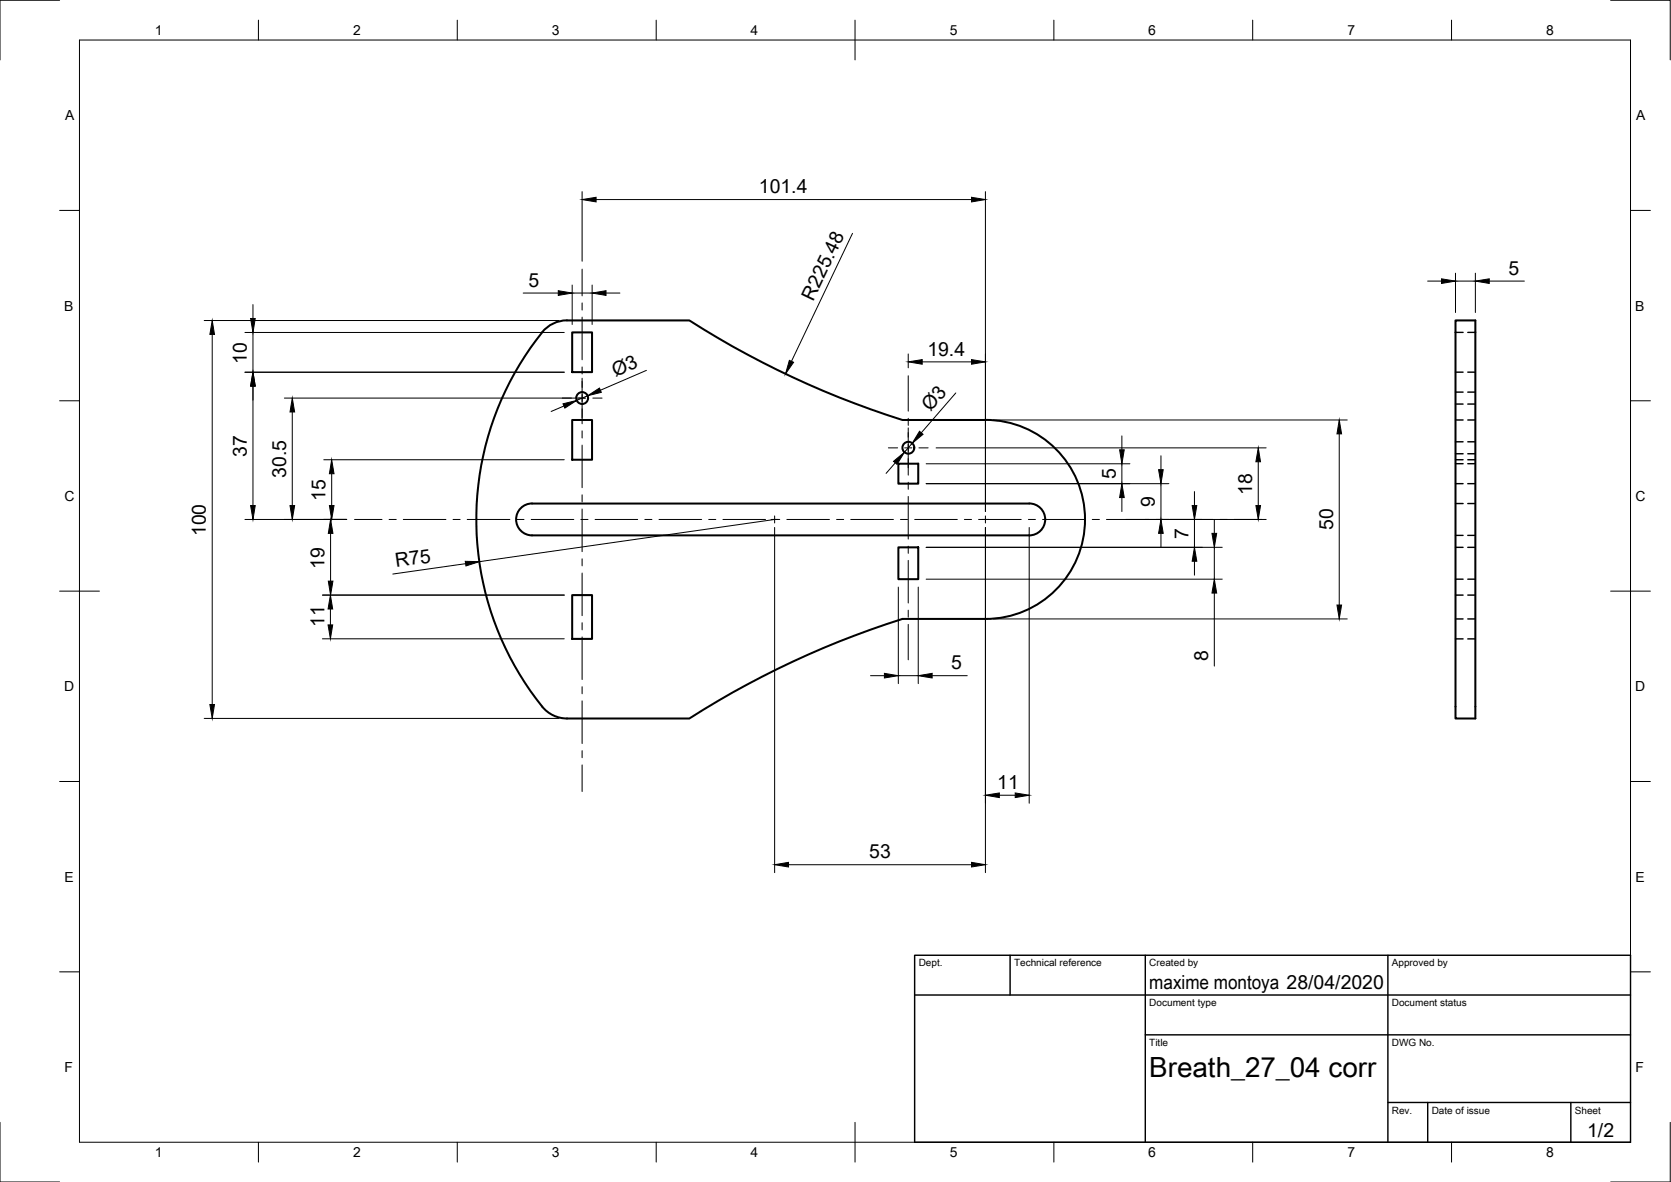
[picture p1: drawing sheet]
<svg xmlns="http://www.w3.org/2000/svg" width="420mm" height="297mm" viewBox="0 0 420 297" stroke-linecap="round" stroke-linejoin="round" font-family="sans-serif">
<!-- layer: Visible -->
<g fill="none" stroke="#000" stroke-width=".51">
<path d="M136.9 82.9a7.9 7.9 0 0 1 5.7-2.4h30.7a225.6 225.6 0 0 0 53.6 25h20.9a25 25 0 0 1 25 25 25 25 0 0 1-25 25h-20.9a225.6 225.6 0 0 0-53.6 25.1h-30.7a8 8 0 0 1-6.3-3 75 75 0 0 1 .6-94.7zM143.9 83.5h5v10h-5zM366 80.5h5v100.1h-5zM143.9 105.5h5v10h-5zM225.9 116.5h5v5h-5zM130.9 127.7a4 4 0 0 1 2.9-1.2h125a4 4 0 0 1 4 4 4 4 0 0 1-4 4h-125a4 4 0 0 1-3.7-2.4 4 4 0 0 1 .8-4.4zM225.9 137.5h5v8h-5zM143.9 149.5h5v11.1h-5z"/>
<circle cx="146.4" cy="100" r="1.49"/>
<circle cx="228.4" cy="112.5" r="1.49"/>
</g>
<!-- layer: Hidden -->
<g fill="none" stroke="#000" stroke-width=".36">
<path d="M366 83.5h1.9M366 93.5h1.9M366 98.5h1.9M369.1 83.5h1.9M369.1 93.5h1.9M369.1 98.5h1.9M366 105.5h1.9M366 115.5h1.9M366 116.5h1.9M366 114h1.9M366 111h1.9M366 101.5h1.9"/>
<path d="M369.1 105.5h1.9M369.1 115.5h1.9M369.1 116.5h1.9M369.1 114h1.9M369.1 111h1.9M369.1 101.5h1.9M366 134.5h1.9M366 126.5h1.9M366 137.5h1.9M366 121.5h1.9M369.1 134.5h1.9M369.1 126.5h1.9"/>
<path d="M369.1 137.5h1.9M369.1 121.5h1.9M366 155.5h1.9M366 149.5h1.9M366 145.5h1.9M369.1 155.5h1.9M369.1 149.5h1.9M369.1 145.5h1.9M366 160.6h1.9M369.1 160.6h1.9"/>
</g>
<!-- layer: Border -->
<g fill="none" stroke="#000" stroke-width=".25">
<path d="M15 .1h-15v15M20 10.1h390v276.9h-390zM65 5.1v5M115 5.1v5M165 5.1v5M215 5.1v10M265 5.1v5M315 5.1v5M365 5.1v5M405 .1h15v15M15 52.9h5M410 52.9h5"/>
<path d="M15 100.7h5M410 100.7h5M15 148.6h10M405 148.6h10M15 196.4h5M410 196.4h5M15 244.2h5M410 244.2h5M0 282.1v14.9h15M65 287v5M115 287v5M165 287v5"/>
<path d="M215 282.1v9.9M265 287v5M315 287v5M365 287v5M420 282.1v14.9h-15"/>
</g>
<!-- layer: TitleBlock -->
<path d="M230 240.1h180v46.9h-180zM230 250h180M254 240.1v9.9M288 240.1v46.9M349 240.1v46.9M288 260.1h122M349 277.1h61M359 277.1v9.9M395 277.1v9.9" fill="none" stroke="#000" stroke-width=".36"/>
<!-- layer: Center Lines -->
<g fill="none" stroke="#000" stroke-width=".25">
<path d="M146.4 67.6v6.7M146.4 76.1v1.8M146.4 79.7v10.7M146.4 92.2v1.8M146.4 95v11.5M228.4 94.4v8.9M141.4 100h2.3M145.5 100h1.8M146.4 108.3v1.8M146.4 111.9v10.7M149.1 100h2.3M223.4 112.6h2.3"/>
<path d="M227.5 112.6h1.8M228.4 105.1v1.8M228.4 107.5v11.9M231.1 112.6h2.3M89.2 130.5h6.9M97.8 130.5h1.8M101.4 130.5h10.7M113.9 130.5h1.8M117.5 130.5h10.7M130 130.5h1.8M133.6 130.5h10.7M146 130.5h1.8"/>
<path d="M146.4 124.3v1.8M146.4 127.9v10.7M149.6 130.5h10.7M162.1 130.5h1.8M165.7 130.5h10.7M178.2 130.5h1.8M181.8 130.5h10.7M193.9 130.5h2.2M194.8 129.7v1.7M197.8 130.5h10.8M210.4 130.5h1.7M213.9 130.5h10.7"/>
<path d="M226.4 130.5h1.8M228.4 121.2v1.8M228.4 124.8v10.7M228.4 137.3v1.8M230 130.5h10.7M242.5 130.5h1.8M246.1 130.5h10.7M247.8 129.7v1.7M258.6 130.5h1.7M262.1 130.5h10.8M274.6 130.5h1.8M278.2 130.5h10.7"/>
<path d="M290.7 130.5h1.8M294.3 130.5h10.7M306.8 130.5h1.8M310.4 130.5h6.8M146.4 140.4v1.8M146.4 144v10.7M146.4 156.5v1.8M228.4 140.8v10.7M228.4 153.3v1.8M228.4 156.9v8.9M146.4 160.1v10.7M146.4 172.6v1.8"/>
<path d="M146.4 176.1v10.8M146.4 188.6v1.8M146.4 192.2v6.7"/>
</g>
<!-- layer: Dimensions -->
<g fill="none" stroke="#000" stroke-width=".25">
<path d="M146.4 48.2v17.4M149.9 50.2h94.4M214.4 58.6l-15.4 32.2M247.8 48.2v80.4M63.6 76.5v3.5M131.6 73.6h8.8M143.9 71.6v9.9M143.9 73.6h5M148.9 71.6v9.9M152.4 73.6h3.5M359 70.6h3.5M366 68.7v9.8"/>
<path d="M366 70.6h5M371 68.7v9.8M374.5 70.6h8.8M51.4 80.5h89.2M53.4 84v93M61.6 93.5h80.3M61.6 83.6h80.3M63.6 83.6v9.9M63.6 97v30M147.8 99.4l-2.8 1.2M162.5 93.1l-11.5 5M228.4 88.9v3.5"/>
<path d="M231.9 90.9h12.4M240.3 98.7l-8.7 10.1M71.5 100h75.6M73.5 103.5v23.5M81.4 115.5h60.5M83.4 119v8M141.8 102l-3.2 1.4M225.1 116.3l-2.3 2.7M229.4 111.4l-2 2.3M232.9 116.6h51.2M235.4 112.6h83M249.8 105.5h89"/>
<path d="M282.1 109.5v3.5M282.1 116.6v4.9M291.9 114.5v3.5M316.4 116v11M336.7 109v43M61.6 130.5h25.6M83.1 134v12M194.8 130.5l-74.3 10.6M194.8 132.6v86.7M232.9 137.5h74.4M232.9 121.5h61M247.8 132.6v86.7"/>
<path d="M258.8 132.6v69.3M282.1 125v3.6M283.1 130.5h35.3M291.9 121.5v9M291.9 134v3.5M300.3 123.5v3.5M300.3 130.5v7M305.3 130.5v3.5M305.3 137.5v8M81.1 149.5h60.8M83.1 153v4M117.1 141.7l-18.3 2.6"/>
<path d="M225.9 147.5v24.3M230.9 147.5v24.3M232.9 145.5h74.4M249.8 155.5h89M300.3 141v3.5M305.3 149v18.4M81.1 160.5h60.8M218.9 169.8h3.5M225.9 169.8h5M234.4 169.8h8.8M51.4 180.5h89.2M251.3 199.8h4"/>
<path d="M198.3 217.3h46"/>
</g>
<g fill="#000" stroke="#000" stroke-width=".25">
<path d="M146.4 50.2l3.5-.6v1.1zM244.3 49.6l3.5 .6-3.5 .5zM140.4 73.1l3.5 .5-3.5 .6zM148.9 73.6l3.5-.5v1.1zM362.5 70.1l3.5 .5-3.5 .6zM371 70.6l3.5-.5v1.1zM53.4 80.5l.5 3.5h-1.1zM63.6 93.5l.6 3.5h-1.2zM63 80h1.2l-.6 3.6zM147.8 99.4l2.9-1.9 .5 1.1zM198.5 90.6l1 .4-2 3zM228.4 90.9l3.5-.5v1.1z"/>
<path d="M244.3 90.4l3.5 .5-3.5 .6zM73.5 100l.6 3.5h-1.2zM83.4 115.5l.6 3.5h-1.2zM141.6 101.5l3.4-.9-3 2zM224.7 115.9l2.7-2.2-1.8 3zM231.2 108.4l.9 .7-2.7 2.3zM281.5 113h1.2l-.6 3.6zM291.3 118h1.2l-.6 3.5zM316.4 112.6l.5 3.4h-1.1zM336.7 105.5l.6 3.5h-1.1zM63 127h1.2l-.6 3.5zM72.9 127h1.2l-.6 3.5z"/>
<path d="M83.1 130.5l.6 3.5h-1.2zM82.8 127h1.2l-.6 3.5zM282.1 121.5l.6 3.5h-1.2zM291.9 130.5l.6 3.5h-1.2zM299.8 127h1.1l-.6 3.5zM304.7 134h1.2l-.6 3.5zM315.8 127h1.1l-.5 3.5zM83.1 149.5l.6 3.5h-1.2zM82.5 157h1.2l-.6 3.5zM82.5 146h1.2l-.6 3.5zM117 141.1h3.5l-3.3 1.1zM300.3 137.5l.6 3.5h-1.1z"/>
<path d="M305.3 145.5l.6 3.5h-1.2zM336.2 152h1.1l-.6 3.5zM52.8 177h1.1l-.5 3.5zM222.4 169.2l3.5 .6-3.5 .6zM230.9 169.8l3.5-.6v1.2zM247.8 199.8l3.5-.5v1.1zM255.3 199.3l3.5 .5-3.5 .6zM194.8 217.3l3.5-.6v1.2zM244.3 216.7l3.5 .6-3.5 .6z"/>
</g>
<text font-size="7" x="289" y="270.6">Breath_27_04 corr</text>
<g font-size="4.9">
<text x="190.8" y="48.6">101.4</text>
<text x="379.3" y="69.1">5</text>
<text x="132.9" y="72.1">5</text>
<text x="204.4" y="75.8" transform="rotate(-64 204.4 75.8)">R225.48</text>
<text x="233.2" y="89.4">19.4</text>
<text x="62" y="91.4" transform="rotate(-90 62 91.4)">10</text>
<text x="154.7" y="94.6" transform="rotate(-23 154.7 94.6)">Ø3</text>
<text x="234" y="103.6" transform="rotate(-49 234 103.6)">Ø3</text>
<text x="62" y="114.8" transform="rotate(-90 62 114.8)">37</text>
<text x="71.9" y="120.1" transform="rotate(-90 71.9 120.1)">30.5</text>
<text x="81.8" y="125.9" transform="rotate(-90 81.8 125.9)">15</text>
<text x="280.5" y="120.4" transform="rotate(-90 280.5 120.4)">5</text>
<text x="314.8" y="124.4" transform="rotate(-90 314.8 124.4)">18</text>
<text x="290.3" y="127.4" transform="rotate(-90 290.3 127.4)">9</text>
<text x="51.8" y="134.8" transform="rotate(-90 51.8 134.8)">100</text>
<text x="298.8" y="135.4" transform="rotate(-90 298.8 135.4)">7</text>
<text x="335.2" y="133.3" transform="rotate(-90 335.2 133.3)">50</text>
<text x="81.6" y="142.9" transform="rotate(-90 81.6 142.9)">19</text>
<text x="99.7" y="142.6" transform="rotate(-8 99.7 142.6)">R75</text>
<text x="81.6" y="157.6" transform="rotate(-90 81.6 157.6)">11</text>
<text x="303.8" y="166.1" transform="rotate(-90 303.8 166.1)">8</text>
<text x="239.2" y="168.2">5</text>
<text x="250.7" y="198.4">11</text>
<text x="218.6" y="215.7">53</text>
<text x="289" y="248.5">maxime montoya 28/04/2020</text>
<text x="399.1" y="285.7">1/2</text>
</g>
<g font-size="3.5">
<text x="39" y="8.8">1</text>
<text x="88.8" y="8.8">2</text>
<text x="138.8" y="8.8">3</text>
<text x="188.7" y="8.8">4</text>
<text x="238.8" y="8.8">5</text>
<text x="288.7" y="8.8">6</text>
<text x="338.8" y="8.8">7</text>
<text x="388.8" y="8.8">8</text>
<text x="16.4" y="30.2">A</text>
<text x="411.4" y="30.2">A</text>
<text x="16.2" y="78">B</text>
<text x="411.2" y="78">B</text>
<text x="16.2" y="125.9">C</text>
<text x="411.2" y="125.9">C</text>
<text x="16.2" y="173.7">D</text>
<text x="411.2" y="173.7">D</text>
<text x="16.2" y="221.6">E</text>
<text x="411.2" y="221.6">E</text>
<text x="16.2" y="269.4">F</text>
<text x="411.2" y="269.4">F</text>
<text x="39" y="290.8">1</text>
<text x="88.8" y="290.8">2</text>
<text x="138.8" y="290.8">3</text>
<text x="188.7" y="290.8">4</text>
<text x="238.8" y="290.8">5</text>
<text x="288.7" y="290.8">6</text>
<text x="338.8" y="290.8">7</text>
<text x="388.8" y="290.8">8</text>
</g>
<g font-size="2.5">
<text x="231" y="242.9">Dept.</text>
<text x="255" y="242.9">Technical reference</text>
<text x="289" y="242.9">Created by</text>
<text x="350" y="242.9">Approved by</text>
<text x="289" y="252.8">Document type</text>
<text x="350" y="252.8">Document status</text>
<text x="289" y="262.9">Title</text>
<text x="350" y="262.9">DWG No.</text>
<text x="350" y="279.9">Rev.</text>
<text x="360" y="279.9">Date of issue</text>
<text x="396" y="279.9">Sheet</text>
</g>
</svg>
